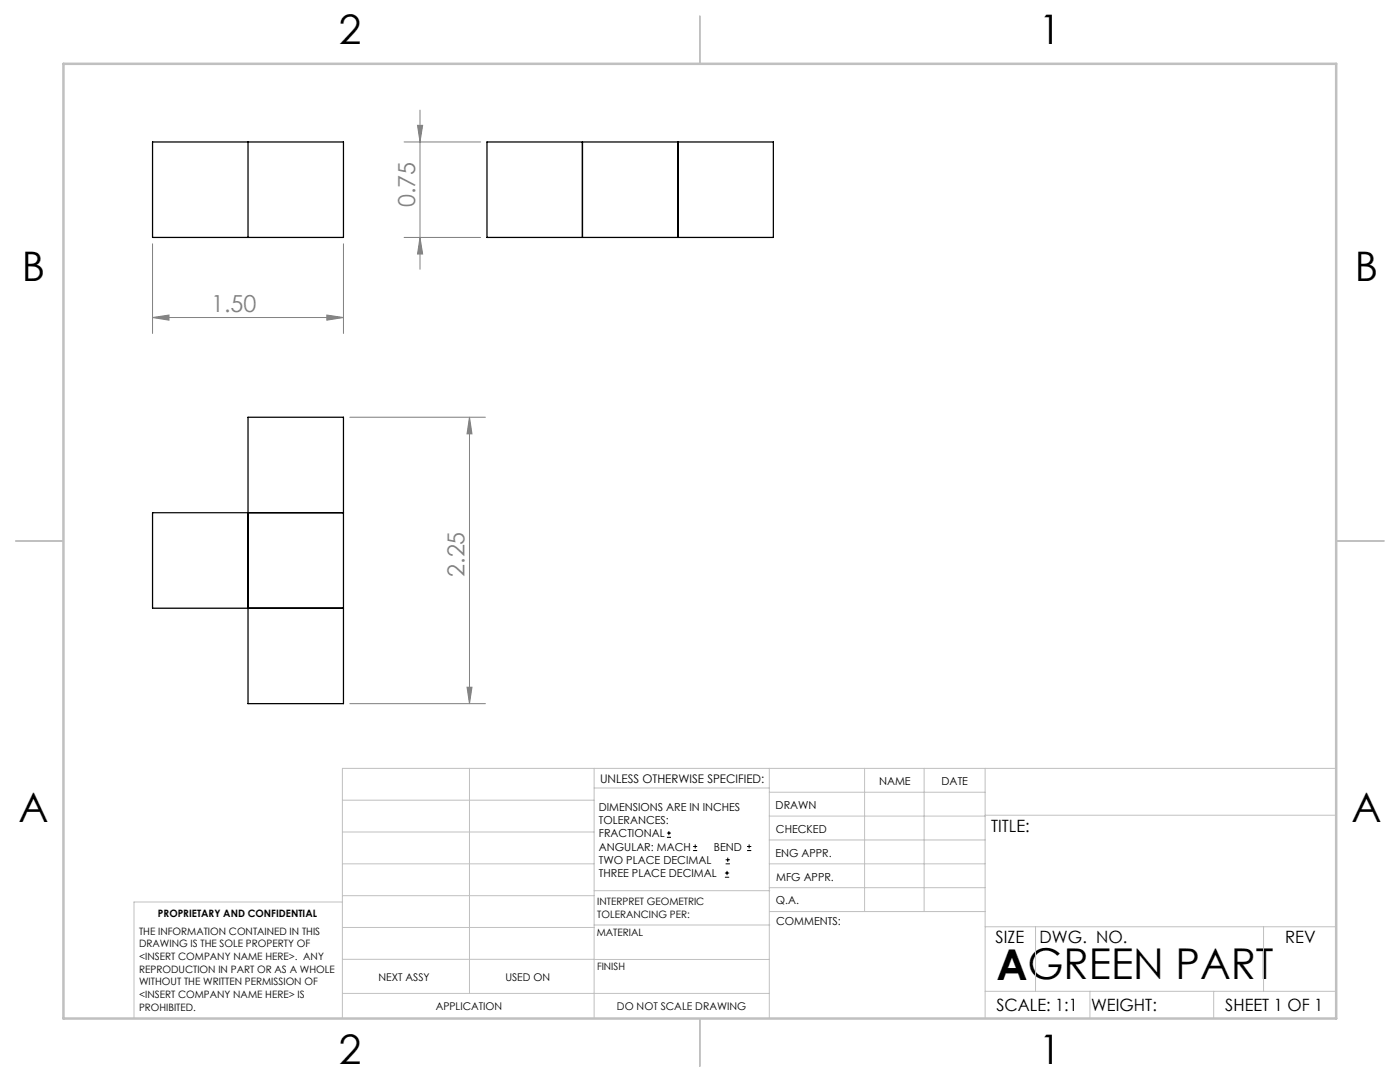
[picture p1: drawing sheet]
<svg xmlns="http://www.w3.org/2000/svg" width="279mm" height="216mm" viewBox="0 0 279 216" stroke-linecap="round" stroke-linejoin="round" font-family="sans-serif">
<path d="M30.4 28.3h38.1v19.1h-38.1zM49.5 28.3v19.1M97.2 28.3h57.1v19.1h-57.1zM116.2 28.3v19.1M135.3 28.3v19.1M49.5 83.3h19v57.1h-19zM68.5 102.3h-38.1v19.1h38.1" fill="none" stroke="#000" stroke-width=".25"/>
<g fill="none" stroke="#000" stroke-width=".2">
<path d="M133.1 167.1h.8M133.1 166.2h.8M133.5 165.8v.9M138.3 169.7h.8M138.3 168.9h.8M138.7 168.5v.8M144.7 175h.8M144.7 174.2h.8M144.8 172.4h.9M144.8 171.6h.9M145.1 173.8v.8M145.2 171.1v.9"/>
<path d="M149.1 169.7h.8M149.1 168.9h.8M149.5 168.5v.8"/>
</g>
<g fill="none" stroke="#808080" stroke-width=".2">
<path d="M80.6 28.3h15.3M83.3 25h1l-.5 3.3zM83.8 22v31.7M30.4 48.6v17.9M68.5 48.6v17.9M80.6 47.4h15.3M83.8 47.4l.5 3.3h-1zM30.4 63.4l3.3-.5v1zM30.4 63.4h38.1M65.2 62.9l3.3 .5-3.3 .5zM69.8 83.3h27.1M93.7 83.3l.5 3.3h-1z"/>
<path d="M93.7 83.3v57.1M93.2 137.1h1l-.5 3.3zM69.8 140.4h27.1"/>
</g>
<g fill="none" stroke="#c0c0c0" stroke-width=".2">
<path d="M68.3 159.7h50.3M93.7 153.3v44.9M118.6 153.3v49.9M118.6 157.2h34.9M153.5 153.3v49.9M153.5 158.1h43.1M172.5 153.3v28.6M184.4 153.3v28.6M196.6 153.3v49.9M266.7 153.3h-198.4v49.9M68.3 178.7h50.3M68.3 172.4h50.3"/>
<path d="M68.3 166h50.3M68.3 180h-41.6v23.2M118.6 177.7h35M153.5 167.6h43.1M153.5 162.8h43.1M153.5 172.4h43.1M153.5 177.1h43.1M196.6 162.7h70.1M68.3 198.2h85.2M68.3 191.4l85.2 .1M68.3 185.1h50.3M118.6 184.6h35"/>
<path d="M153.6 181.9h43M196.6 197.8h70.1M196.6 184.9h70.1M206.7 184.9v12.9M217.5 197.8v5.4M242.2 197.8v5.4M252.2 184.9v12.9"/>
</g>
<path d="M139.7 3.2v9.5M3.1 107.9h9.6M266.7 107.9h9.5M139.7 203.2v9.6" fill="none" stroke="#c0c0c0" stroke-width=".25"/>
<path d="M12.7 12.7h254v190.5h-254z" fill="none" stroke="#c0c0c0" stroke-width=".5"/>
<g fill="#808080">
<path d="M30.4 63.4l3.3-.5v1zM65.2 62.9l3.3 .5-3.3 .5z"/>
<path d="M83.3 25h1l-.5 3.3zM83.8 47.4l.5 3.3h-1zM93.7 83.3l.5 3.3h-1zM93.2 137.1h1l-.5 3.3z"/>
</g>
<text font-size="8.5" x="198.9" y="195.5">AGREEN PART</text>
<g font-size="8.1">
<text x="67.6" y="8.9">2</text>
<text x="207.3" y="8.9">1</text>
<text x="4.4" y="56.2">B</text>
<text x="270.4" y="56.2">B</text>
<text x="3.7" y="164.1">A</text>
<text x="269.7" y="164.1">A</text>
<text x="67.6" y="212.4">2</text>
<text x="207.3" y="212.4">1</text>
</g>
<g font-size="4.7" fill="#808080">
<text x="82.8" y="41.3" transform="rotate(-90 82.8 41.3)">0.75</text>
<text x="42.2" y="62.3">1.50</text>
<text x="92.7" y="115.1" transform="rotate(-90 92.7 115.1)">2.25</text>
</g>
<g font-size="3.4">
<text x="197.8" y="166">TITLE:</text>
<text x="198.7" y="188.1">SIZE</text>
<text x="207.5" y="188.1">DWG. NO.</text>
<text x="256.5" y="188.2">REV</text>
<text x="198.8" y="201.7">SCALE: 1:1</text>
<text x="217.7" y="201.8">WEIGHT:</text>
<text x="244.5" y="201.7">SHEET 1 OF 1</text>
</g>
<text font-size="2.4" x="119.8" y="156.2">UNLESS OTHERWISE SPECIFIED:</text>
<g font-size="2.2">
<text x="119.5" y="161.8">DIMENSIONS ARE IN INCHES</text>
<text x="154.8" y="161.4">DRAWN</text>
<text x="175.4" y="156.6">NAME</text>
<text x="187.9" y="156.7">DATE</text>
<text x="119.5" y="164.4">TOLERANCES:</text>
<text x="119.5" y="167.1">FRACTIONAL</text>
<text x="154.9" y="166.3">CHECKED</text>
<text x="119.5" y="169.7">ANGULAR: MACH</text>
<text x="119.5" y="172.4">TWO PLACE DECIMAL</text>
<text x="142.5" y="169.7">BEND</text>
<text x="154.8" y="170.9">ENG APPR.</text>
<text x="119.5" y="175">THREE PLACE DECIMAL</text>
<text x="154.9" y="175.7">MFG APPR.</text>
<text x="154.9" y="180.4">Q.A.</text>
<text x="154.9" y="184.6">COMMENTS:</text>
</g>
<g font-size="2.1">
<text x="75.5" y="195.7">NEXT ASSY</text>
<text x="100.9" y="195.7">USED ON</text>
<text x="86.9" y="201.5">APPLICATION</text>
<text x="123.1" y="201.6">DO NOT SCALE DRAWING</text>
</g>
<g font-size="2">
<text x="31.5" y="182.9">PROPRIETARY AND CONFIDENTIAL</text>
<text x="119.2" y="180.6">INTERPRET GEOMETRIC</text>
<text x="119.2" y="183.1">TOLERANCING PER:</text>
<text x="27.8" y="186.5">THE INFORMATION CONTAINED IN THIS</text>
<text x="27.8" y="189">DRAWING IS THE SOLE PROPERTY OF</text>
<text x="27.8" y="191.6">&lt;INSERT COMPANY NAME HERE&gt;. ANY</text>
<text x="119.1" y="186.7">MATERIAL</text>
<text x="27.8" y="194.1">REPRODUCTION IN PART OR AS A WHOLE</text>
<text x="27.8" y="196.6">WITHOUT THE WRITTEN PERMISSION OF</text>
<text x="119.1" y="193.5">FINISH</text>
<text x="27.8" y="199.1">&lt;INSERT COMPANY NAME HERE&gt; IS</text>
<text x="27.8" y="201.7">PROHIBITED.</text>
</g>
</svg>
